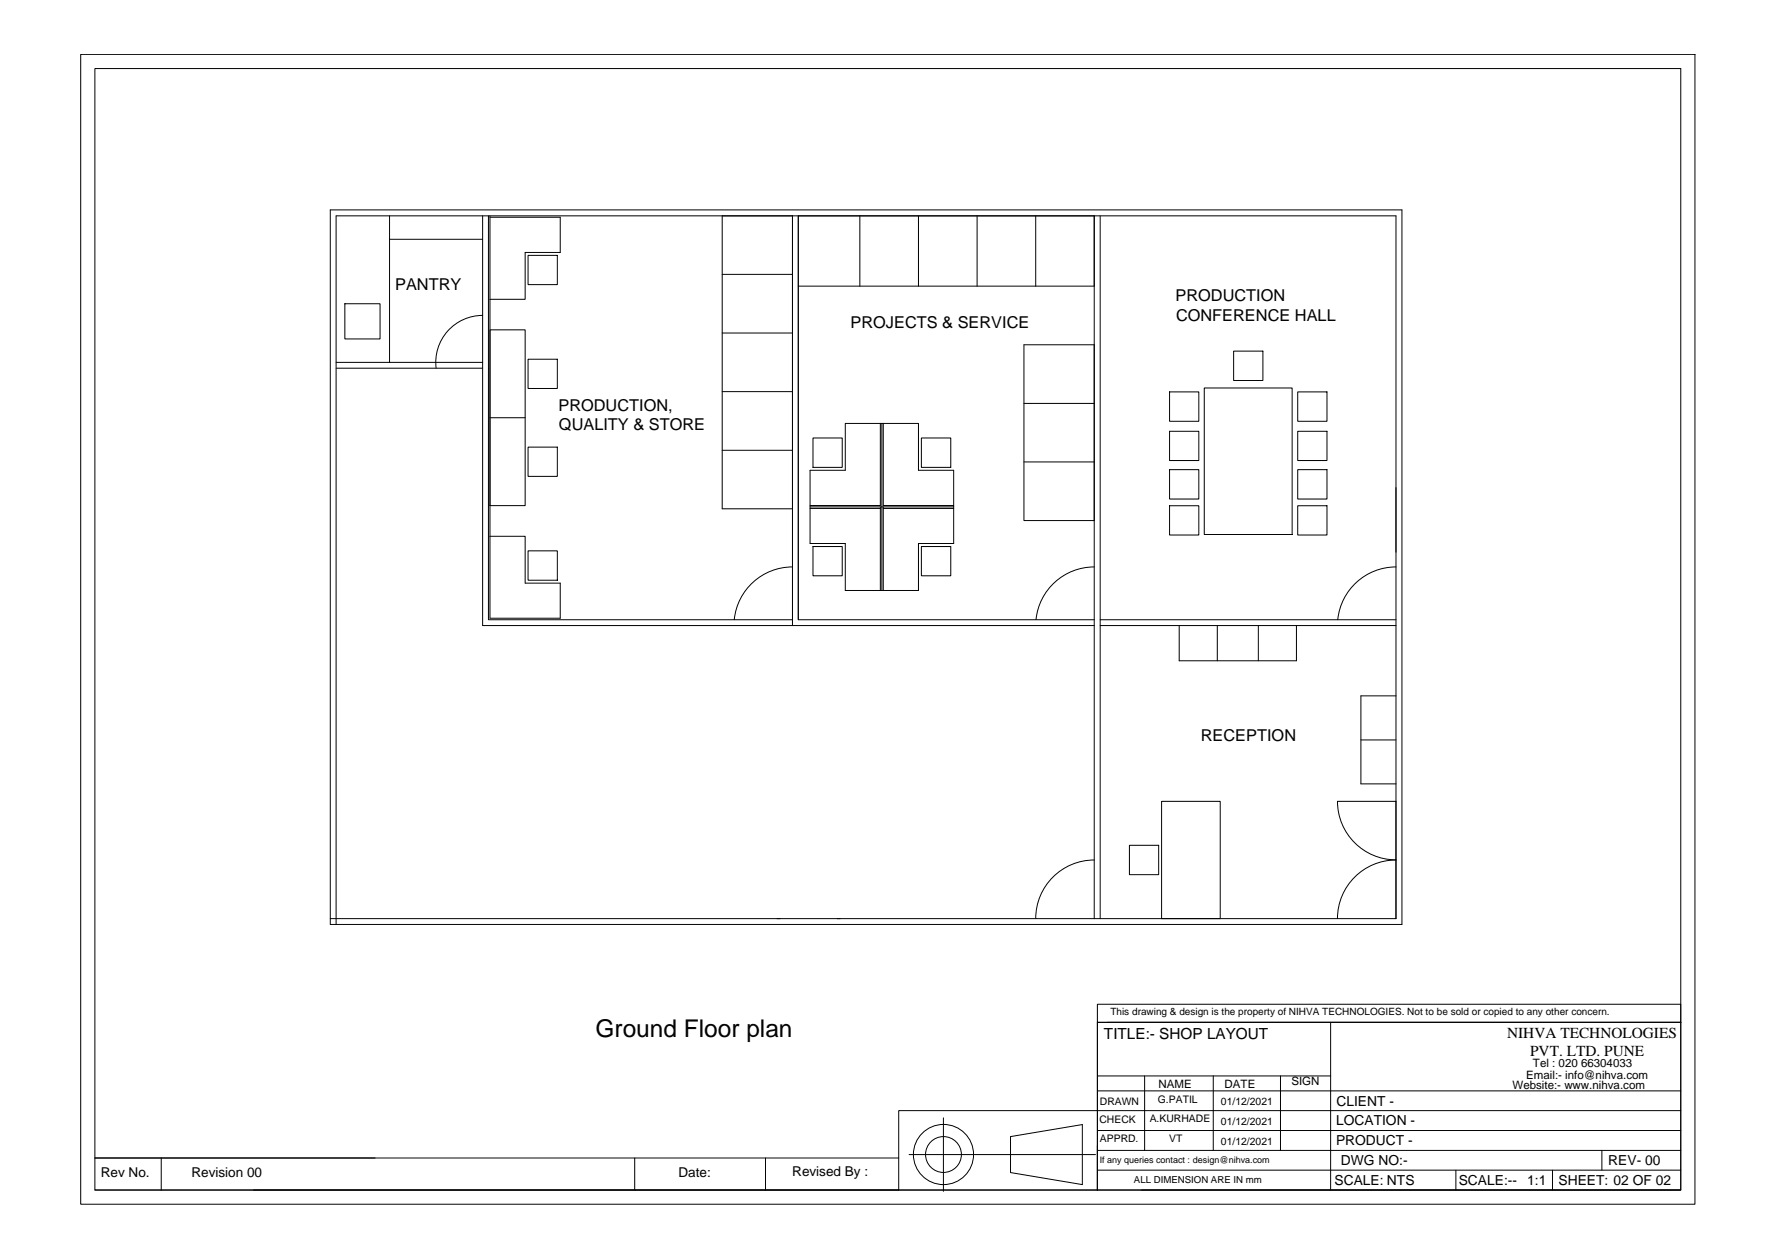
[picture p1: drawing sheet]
<svg xmlns="http://www.w3.org/2000/svg" width="594mm" height="420mm" viewBox="0 0 594 420" stroke-linecap="round" stroke-linejoin="round" font-family="sans-serif">
<!-- layer: 0 -->
<g fill="none" stroke="#000" stroke-width=".33">
<path d="M27 18.2h539.6v384.3h-539.6zM31.7 22.9h530.2v374.9h-530.2zM110.4 70.2h358.3v238.8h-358.3zM130.2 72.2v48.9M130.2 80h31.1M161.3 72.2v136.9h204.5M163.3 72.2v135h101.6M163.8 72.6h23.5v11.8h-11.7v15.6h-11.8M163.8 72.2v134.4h23.5v-11.7h-11.7v-15.6h-11.8M241.4 72.2v97.9h23.5M264.9 72.2v136.9M287.5 72.2v23.4"/>
<path d="M307.1 72.2v23.4M326.7 72.2v23.4M346.3 72.2v23.4M365.8 72.2v234.9M367.8 72.2v234.9M176.5 85.4h9.8v9.7h-9.8zM241.4 91.7h23.5M266.9 95.6h98.9M115.3 101.5h11.8v11.8h-11.8zM161.4 105.4a15.7 15.7 0 0 0-15.6 17.7M163.8 110.3h11.8v58.7h-11.8zM241.4 111.3h23.5"/>
<path d="M365.8 115.2h-23.5v58.8h23.5M412.4 117.4h9.8v9.8h-9.8zM112.4 121.1h48.9M112.4 123.1h48.9M163.8 139.6h11.8M176.5 120.1h9.8v9.8h-9.8zM241.4 130.9h23.5M342.3 134.8h23.5M391 131h9.8v9.8h-9.8zM402.6 129.7h29.4v49h-29.4zM433.8 131h9.8v9.8h-9.8zM176.5 149.5h9.8v9.7h-9.8z"/>
<path d="M241.4 150.5h23.5M271.8 146.4h9.8v9.8h-9.8zM282.6 141.5h24.5v15.7h11.7v24.5h-11.7v15.7h-24.5v-15.7h-11.8v-24.5h11.8zM294.3 141.5v27.5h-23.5M294.8 141.5v55.9M295.3 141.5v27.5h23.5M308 146.4h9.9v9.8h-9.9zM342.3 154.4h23.5M391 144.2h9.8v9.7h-9.8zM391 157h9.8v9.8h-9.8zM433.8 144.2h9.8v9.7h-9.8zM433.8 157h9.8v9.8h-9.8z"/>
<path d="M270.8 169.4h48M270.8 169.9h23.5M294.3 169.4v28M295.3 169.9h23.5M295.3 169.4v28M391 169.1h9.8v9.7h-9.8zM433.8 169.1h9.8v9.7h-9.8zM176.5 184.1h9.8v9.8h-9.8zM265 189.5a19.6 19.6 0 0 0-19.5 17.6M271.8 182.7h9.8v9.8h-9.8zM308 182.7h9.9v9.8h-9.9zM365.8 189.5a19.6 19.6 0 0 0-19.4 17.6"/>
<path d="M466.7 189.5a19.6 19.6 0 0 0-19.5 17.6M266.9 207.2v-135v135h98.9M367.8 209.1h98.9M367.8 207.2h98.9M394.2 209.1v11.8h39.2v-11.8M407 209.1v11.8M420.7 209.1v11.8M466.7 232.6h-11.7v29.4h11.7M455 247.3h11.7M388.3 267.9h19.6v39.2h-19.6zM466.7 267.9l-19.6-.1a19.7 19.7 0 0 0 19.6 19.7 19.6 19.6 0 0 0-19.6 19.5M365.8 287.5a19.6 19.6 0 0 0-19.5 19.5"/>
<path d="M377.6 282.5h9.8v9.9h-9.8zM110.4 307.1h356.3v-234.9h-354.3v236.8M366.9 335.7h195v6h-195zM366.9 341.7h195v56.1h-195zM366.9 341.7v56.1h-335.2M366.9 359.6h78M370.2 341.7h191.7M382.7 359.6v24.9M405.6 359.6v24.9M428.1 359.6v24.9M444.9 341.7v56.1M315.4 373.6v24.6"/>
<path d="M337.8 379.9l24-4v20.1l-24-4.1zM366.9 377.9h195M366.9 364.6h195M561.9 371.2h-261.4v26.6h-215.8M31.7 387.1h268.8M53.9 387.1v10.7M212.2 387.1v10.7M255.9 387.1v10.7M303.9 385.9h62.3M366.9 384.5h195M366.9 391.1h195M381.6 397.8h180.3"/>
<path d="M486.7 391.1v6.7M519 391.1v6.7M535.5 384.5v6.6"/>
<circle cx="315.4" cy="385.9" r="10.1"/>
<circle cx="315.4" cy="385.9" r="6"/>
</g>
<text font-size="8.2" x="199.1" y="346.8">Ground Floor plan</text>
<g font-size="5.5">
<text x="132.1" y="96.9">PANTRY</text>
<text x="393" y="100.8">PRODUCTION</text>
<text x="393.2" y="107.4">CONFERENCE HALL</text>
<text x="284.4" y="109.6">PROJECTS &amp; SERVICE</text>
<text x="186.7" y="137.3">PRODUCTION,</text>
<text x="186.9" y="143.9">QUALITY &amp; STORE</text>
<text x="401.5" y="247.7">RECEPTION</text>
</g>
<g font-size="5.1">
<text x="369.1" y="347.3">TITLE:- SHOP LAYOUT</text>
<text x="503.9" y="347.1">NIHVA TECHNOLOGIES</text>
<text x="511.5" y="352.9">PVT. LTD. PUNE</text>
</g>
<g font-size="4.6">
<text x="446.8" y="369.5">CLIENT -</text>
<text x="446.7" y="376.1">LOCATION -</text>
<text x="446.7" y="382.8">PRODUCT -</text>
<text x="448.3" y="389.4">DWG NO:-</text>
<text x="537.7" y="389.4">REV- 00</text>
<text x="446.2" y="396">SCALE: NTS</text>
<text x="487.7" y="396.1">SCALE:--</text>
<text x="510.6" y="396.1">1:1</text>
<text x="521.1" y="396">SHEET: 02 OF 02</text>
</g>
<g font-size="4.5">
<text x="33.7" y="393.5">Rev No.</text>
<text x="64" y="393.5">Revision 00</text>
<text x="226.8" y="393.5">Date:</text>
<text x="264.9" y="393">Revised By :</text>
</g>
<g font-size="3.9">
<text x="512.5" y="356.8">Tel : 020 66304033</text>
<text x="387.3" y="363.7">NAME</text>
<text x="409.4" y="363.6">DATE</text>
<text x="431.7" y="362.7">SIGN</text>
<text x="505.6" y="364.2">Website:- www.nihva.com</text>
<text x="510.3" y="360.6">Email:- info@nihva.com</text>
</g>
<g font-size="3.5">
<text x="367.7" y="369.4">DRAWN</text>
<text x="387.1" y="368.6">G.PATIL</text>
<text x="408.2" y="369.4">01/12/2021</text>
<text x="367.6" y="375.2">CHECK</text>
<text x="384.4" y="375.2">A.KURHADE</text>
<text x="408.2" y="376">01/12/2021</text>
<text x="367.7" y="381.8">APPRD.</text>
<text x="390.9" y="381.8">VT</text>
<text x="408.2" y="382.6">01/12/2021</text>
</g>
<text font-size="3.3" x="371.2" y="339.4">This drawing &amp; design is the property of NIHVA TECHNOLOGIES. Not to be sold or copied to any other concern.</text>
<text font-size="3.2" x="379.1" y="395.6">ALL DIMENSION ARE IN mm</text>
<text font-size="3" x="367.6" y="388.7">If any queries contact : design@nihva.com</text>
</svg>
